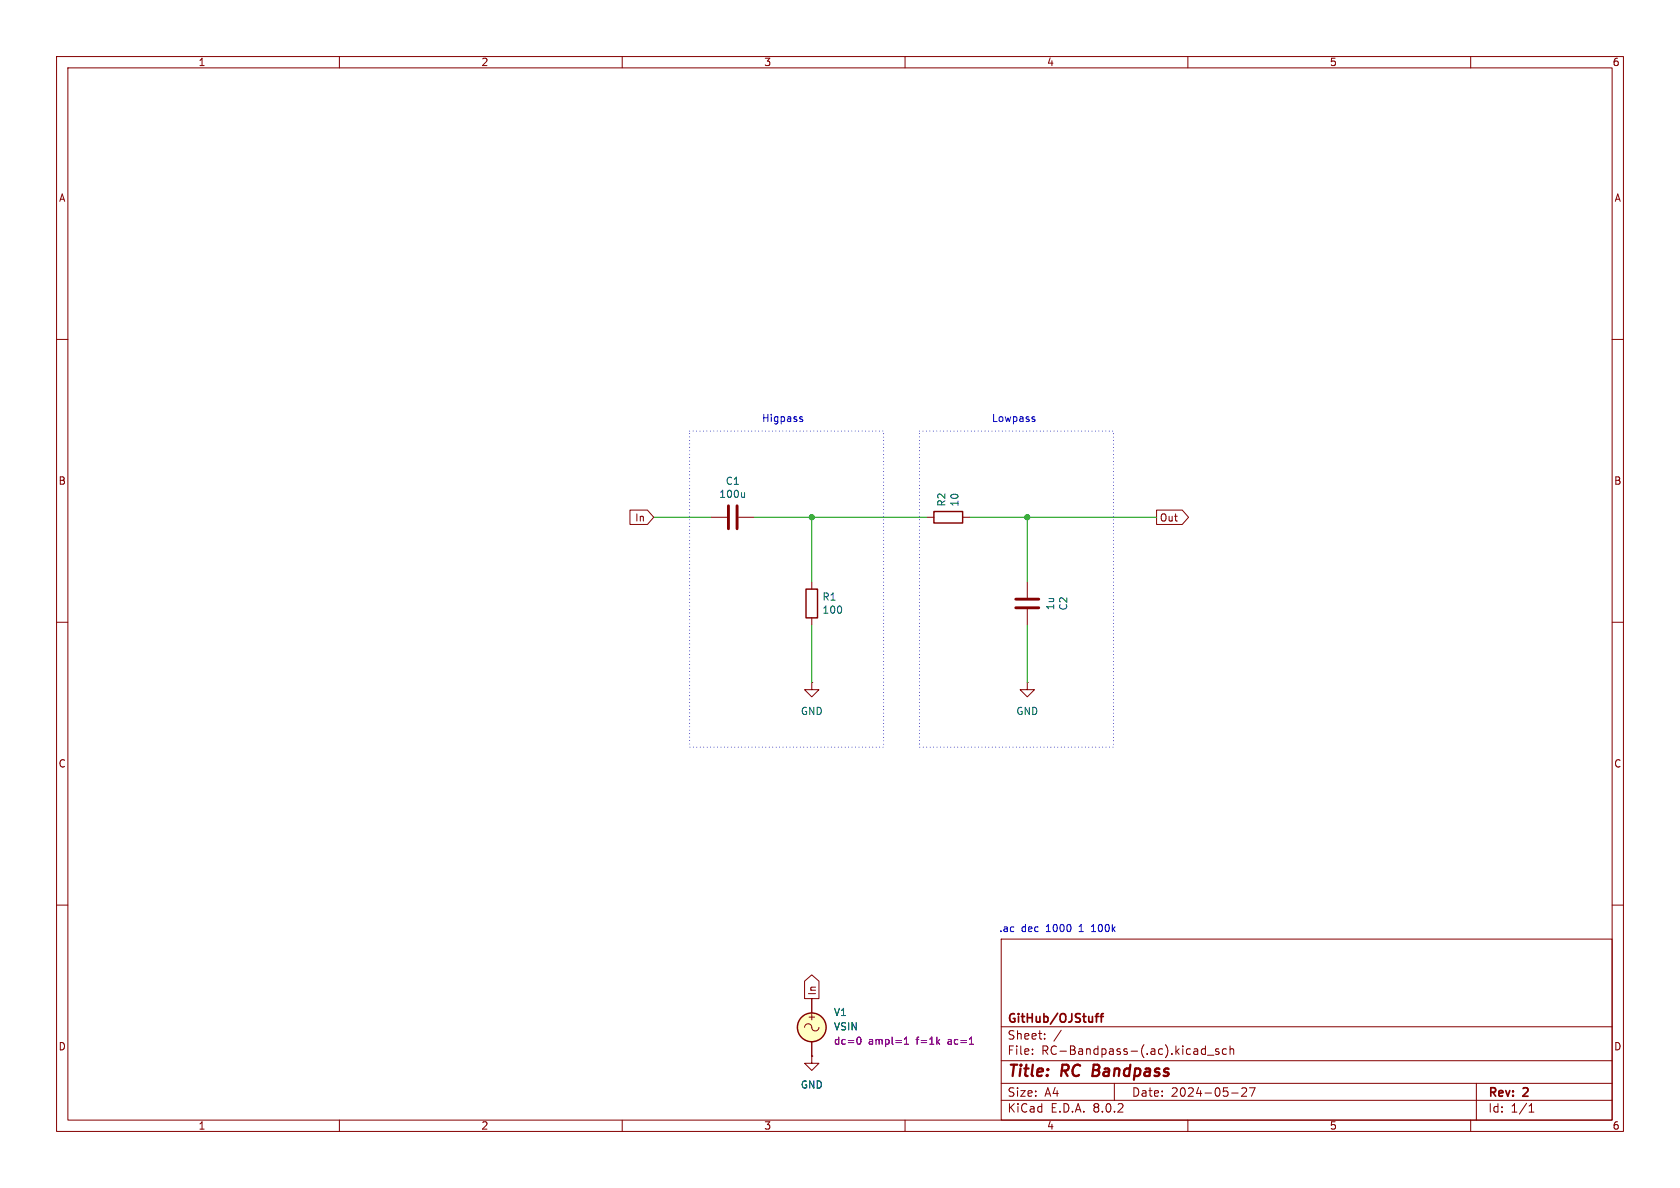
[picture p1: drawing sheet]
<svg xmlns="http://www.w3.org/2000/svg" width="297mm" height="210mm" viewBox="0 0 297 210" stroke-linecap="round" stroke-linejoin="round" font-family="sans-serif">
<g fill="none" stroke="#840000" stroke-width=".18">
<path d="M10 10h277v190h-277zM12 12h273v186h-273zM60 10v2M110 10v2M160 10v2M210 10v2M260 10v2M10 60h2M285 60h2M111.4 90.2h3.1l1.1 1.2-1.1 1.3h-3.1zM125.7 91.4h2.8M130.6 91.4h2.7"/>
<path d="M163.8 91.4h1.3M170.2 91.4h1.2M204.5 90.2h4.5l1.1 1.2-1.1 1.3h-4.5zM10 110h2M143.5 102.9v1.2M143.5 109.2v1.3M181.6 102.9v2.8M181.6 107.7v2.8M285 110h2M143.5 120.7v1.2h1.3l-1.3 1.3-1.3-1.3h1.3M143.5 120.7h.1M181.6 120.7v1.2h1.3l-1.3 1.3-1.3-1.3h1.3"/>
<path d="M181.6 120.7h.1M10 160h2M285 160h2M142.2 173.4l1.3-1.1 1.3 1.1v3.1h-2.6zM143.5 176.5v2.6M177 166h108v32h-108zM60 198v2M110 198v2M142.2 181.6a.67 .67 0 0 1 .8-.6 .67 .67 0 0 1 .5 .8 .64 .64 0 0 0 .8 .4 .64 .64 0 0 0 .5-.6M143.5 186.7v1.3h1.3l-1.3 1.2-1.3-1.2h1.3M143.5 186.7h.1M143.5 184.2v2.5"/>
<path d="M160 198v2M177 194.5h108M177 191.5h108M177 187.5h108M177 181.5h108M182.5 186.3v.1M182.5 185.5v.1M184.7 183.6v.1M184.7 182.8v.1M187.6 182.1l-1.3 2M197 191.5v3M210 198v2"/>
<path d="M212.4 186.1l.3 .3 .4-.1M213.1 184.9v1.5M213.1 185.5l-.4-.1-.3 .3M213.5 186.5h1.1M215.5 185.5l-.4-.1-.2 .2 .1 .2 .5 .2v.3h-.6M216.8 185.5l-.4-.1-.3 .3v.4l.1 .2h.6M217.5 185.5l.2-.1 .3 .1 .1 .9M217.5 184.9v1.5M217.7 193.2h1.2M219.5 192.4l.6-.1 .2 .1 .1 .3-.9 1.1h.9M220.9 192.3h1l-.7 1.5M260 198v2"/>
<path d="M261 191.5v6.5M270.3 196.6h.9M270.3 195.5l.4-.4v1.5"/>
</g>
<path d="M193.4 188.2l-.3 2h.8" fill="none" stroke="#840000" stroke-width=".4"/>
<path d="M193.6 179.7h.6M194.2 179.2l-.4 .2v1.3M194.5 179.7h.6M195.1 179.2l-.4 .2v1.3" fill="none" stroke="#840000" stroke-width=".3"/>
<g fill="none" stroke="#840000" stroke-width=".25">
<path d="M165.1 90.4h5.1v2.1h-5.1zM142.5 104.1h2v5.1h-2z"/>
<circle cx="143.5" cy="181.6" r="2.54"/>
</g>
<path d="M128.8 89.4v4.1M130.3 89.4v4.1M179.6 105.9h4M179.6 107.4h4" fill="none" stroke="#840000" stroke-width=".51"/>
<path d="M131.6 87.1v.8M131.6 87.8l-.2 .1" fill="none" stroke="#006464" stroke-width=".18"/>
<circle cx="143.5" cy="181.6" r="2.54" fill="#ffffc2" stroke="#ffffc2" stroke-width=".18"/>
<path d="M151.7 183.4l.1-.1a.68 .68 0 0 1 .4 .7 .68 .68 0 0 1-.4 .6l-.1-.1M159.9 184.6h.7M159.9 183.7l.4-.4v1.3M171.4 184.6h.7" fill="none" stroke="#840084" stroke-width=".18"/>
<path d="M141.6 74.1l.3 .1v.1l-.2 .2h-.2M141.6 73.7h.3M182.6 74.1l.3 .1 .1 .1-.2 .2h-.2M182.6 73.7h.3M193 164.7h.7M193.1 163.7l-.1 .1" fill="none" stroke="#0000c2" stroke-width=".18"/>
<path d="M121.9 76.2h34.3v55.9h-34.3zM162.6 76.2h34.2v55.9h-34.2z" fill="none" stroke="#0000c2" stroke-width=".18" stroke-dasharray="0 .6"/>
<path d="M115.6 91.4h10.1M133.3 91.4h30.5M143.5 91.4v11.5M171.4 91.4h33.1M181.6 91.4v11.5M143.5 110.5v10.2M181.6 110.5v10.2" fill="none" stroke="#009600" stroke-width=".18"/>
<g fill="#009600" stroke="#009600" stroke-width=".18">
<circle cx="181.6" cy="91.4" r=".46"/>
<circle cx="143.5" cy="91.4" r=".46"/>
</g>
<g font-size="2.8" fill="#840000">
<text x="178" y="190.9">Title:</text>
<text x="187.7" y="190.9">RC</text>
<text x="194" y="190.9">Bandpass</text>
</g>
<g font-size="2.1" fill="#840000">
<text x="178" y="184">Sheet:</text>
<text x="178" y="181.2">GitHub/OJStuff</text>
<text x="178" y="186.7">File:</text>
<text x="184.1" y="186.7">RC-Bandpass-(.ac).kicad_sch</text>
<text x="178" y="196.9">KiCad</text>
<text x="178" y="194.1">Size:</text>
<text x="184.7" y="194.1">A4</text>
<text x="185.7" y="196.9">E.D.A.</text>
<text x="193.3" y="196.9">8.0.2</text>
<text x="200" y="194.1">Date:</text>
<text x="207" y="194.1">2024-05-27</text>
<text x="263" y="194.3">Rev:</text>
<text x="263" y="196.9">Id:</text>
<text x="267.1" y="196.9">1/1</text>
<text x="269.4" y="194.3">2</text>
</g>
<g font-size="1.8" fill="#840000">
<text x="35" y="11.9">1</text>
<text x="85" y="11.9">2</text>
<text x="135" y="11.9">3</text>
<text x="185" y="11.9">4</text>
<text x="235" y="11.9">5</text>
<text x="285" y="11.9">6</text>
<text x="10.3" y="35.9">A</text>
<text x="285.3" y="35.9">A</text>
<text x="10.3" y="85.9">B</text>
<text x="285.3" y="85.9">B</text>
<text x="112.2" y="92.4">In</text>
<text x="204.9" y="92.4">Out</text>
<text x="10.3" y="135.9">C</text>
<text x="285.3" y="135.9">C</text>
<text x="144.5" y="176.1" transform="rotate(-90 144.5 176.1)">In</text>
<text x="10.3" y="185.9">D</text>
<text x="142.6" y="180.6">+</text>
<text x="285.3" y="185.9">D</text>
<text x="35" y="199.9">1</text>
<text x="85" y="199.9">2</text>
<text x="135" y="199.9">3</text>
<text x="185" y="199.9">4</text>
<text x="235" y="199.9">5</text>
<text x="285" y="199.9">6</text>
</g>
<g font-size="1.8" fill="#0000c2">
<text x="134.6" y="74.7">Higpass</text>
<text x="175.3" y="74.7">Lowpass</text>
<text x="176.5" y="164.9">.ac</text>
<text x="180.5" y="164.9">dec</text>
<text x="185" y="164.9">1000</text>
<text x="191" y="164.9">1</text>
<text x="193.4" y="164.9">100k</text>
</g>
<g font-size="1.8" fill="#006464">
<text x="127" y="88.2">100u</text>
<text x="128.2" y="85.9">C1</text>
<text x="167.3" y="89.7" transform="rotate(-90 167.3 89.7)">R2</text>
<text x="169.6" y="89.7" transform="rotate(-90 169.6 89.7)">10</text>
<text x="145.3" y="106.4">R1</text>
<text x="186.6" y="108" transform="rotate(-90 186.6 108)">1u</text>
<text x="145.3" y="108.7">100</text>
<text x="188.9" y="108" transform="rotate(-90 188.9 108)">C2</text>
<text x="141.5" y="126.6">GND</text>
<text x="179.6" y="126.6">GND</text>
<text x="147.3" y="179.8">V1</text>
<text x="147.3" y="182.3">VSIN</text>
<text x="141.5" y="192.6">GND</text>
</g>
<g font-size="1.8" fill="#840084">
<text x="147.3" y="184.9">dc=0</text>
<text x="153.5" y="184.9">ampl=1</text>
<text x="162.1" y="184.9">f=1k</text>
<text x="167.8" y="184.9">ac=1</text>
</g>
</svg>
